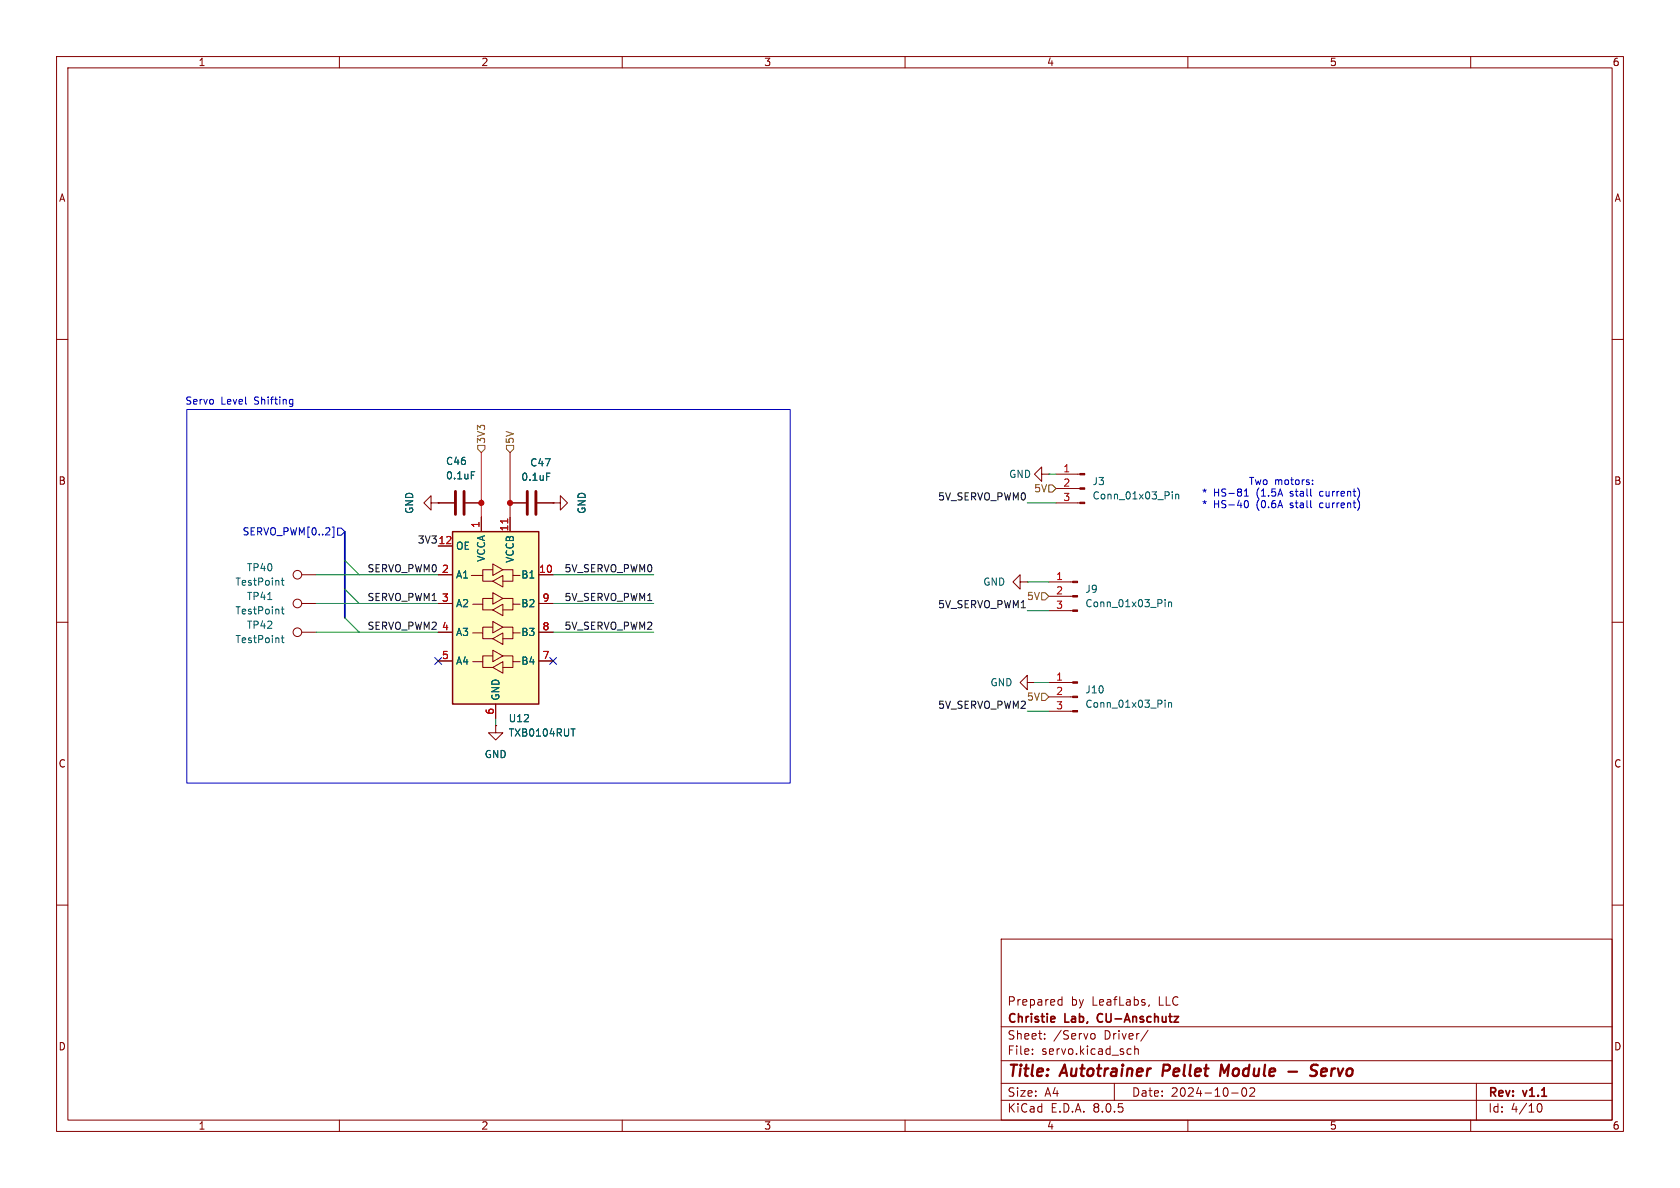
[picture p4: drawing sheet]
<svg xmlns="http://www.w3.org/2000/svg" width="297mm" height="210mm" viewBox="0 0 297 210" stroke-linecap="round" stroke-linejoin="round" font-family="sans-serif">
<g fill="none" stroke="#840000" stroke-width=".18">
<path d="M10 10h277v190h-277zM12 12h273v186h-273zM60 10v2M110 10v2M160 10v2M210 10v2M260 10v2M10 60h2M285 60h2M76.2 88.9v-1.3l-1.3 1.3 1.3 1.3v-1.3h1.3M77.5 88.9h.1M10 110h2"/>
<path d="M285 110h2M87.6 128.3v1.2h1.3l-1.3 1.3-1.2-1.3h1.2M87.6 128.3h.1M181.6 120.7v-1.3l-1.3 1.3 1.3 1.2v-1.2h1.3M182.9 120.7h.1M185.4 125.7h4.2M185.4 123.2h4.2M185.4 120.7h4.2M10 160h2M285 160h2M177 166h108v32h-108zM187.2 177.6h.5"/>
<path d="M187.2 176.8h.5M187.7 176.2v1.5M203.2 177.6l-.2 .3M60 198v2M110 198v2M160 198v2M177 194.5h108M177 191.5h108M177 187.5h108M177 181.5h108M182.5 186.3v.1M182.5 185.5v.1"/>
<path d="M184.7 183.6v.1M184.7 182.8v.1M192.9 182.8l.4-.1 .3 .3v.4l-.1 .2-.4 .1-.2-.1M197 191.5v3M199.5 185.4l.5 .1M200 186.3l-.5 .1M200.6 185.5l.2-.1 .4 .1v.9M200.6 184.9v1.5M203 182.1l-1.3 2M210 198v2M217.7 193.2h1.2M219.7 192.4l.2-.1a.81 .81 0 0 1 .6 .6 .81 .81 0 0 1-.3 .8l-.2 .1a.81 .81 0 0 1-.3-1.4z"/>
<path d="M221 192.4l.5-.1 .2 .1 .1 .3-.9 1.1h.9M260 198v2M261 191.5v6.5M271.7 195.7l.2-.5 .2-.1a.8 .8 0 0 1 .5 .7 .8 .8 0 0 1-.5 .8l-.2-.1-.2-.5"/>
</g>
<path d="M205.7 188.2l-.2 2M217.3 188.2l-.9 1.4-.5-1.4-.2 2M227.8 189.4h1.5M233 188.3a.85 .85 0 0 0-1.1 .1 .45 .45 0 0 0 .2 .8l.4 .1a.49 .49 0 0 1 .3 .5 .49 .49 0 0 1-.5 .4l-.7-.1M234.3 188.9l-.6 .1-.2 .9 .3 .3 .6-.1M234.6 189.4l-1 .1" fill="none" stroke="#840000" stroke-width=".4"/>
<path d="M186.4 179.8l.1 .2-.7 .2M194.1 179.4l-.1 .4 .1 .7" fill="none" stroke="#840000" stroke-width=".3"/>
<g fill="#840000" stroke="#840000" stroke-width=".18">
<path d="M189.6 125.6h.9v.3h-.9z"/>
<path d="M189.6 123.1h.9v.2h-.9z"/>
<path d="M189.6 120.5h.9v.3h-.9z"/>
</g>
<path d="M206 123.8v.1M206 124.2v.8M206.6 124.2v.8M206.6 124.3l.2-.1 .3 .1v.7" fill="none" stroke="#006464" stroke-width=".18"/>
<path d="M80 94h15.2v30.5h-15.2z" fill="#ffffc2"/>
<path d="M80 94h15.2v30.5h-15.2z" fill="none" stroke="#840000" stroke-width=".25"/>
<g fill="none" stroke="#840000" stroke-width=".18">
<path d="M77.5 88.9h.1M77.5 96.5h2.5M77.5 88.9h2.8M82.3 88.9h2.8M85.1 91.4v2.6M87.1 99.7l1.8 1-1.8 1zM90.2 91.4v2.6M90.2 88.9h2.8M95 88.9h2.8M97.8 88.9h1.3v1.3l1.2-1.3-1.2-1.3v1.3M97.8 88.9h.1M184.1 83.8v-1.2l-1.2 1.2 1.2 1.3v-1.3h1.3"/>
<path d="M185.4 83.8h.1M186.7 88.9h4.2M186.7 86.4h4.2M186.7 83.8h4.2M53.3 101.6h2.6M53.3 106.7h2.6M53.3 111.8h2.6M77.5 101.6h2.5M77.5 106.7h2.5M77.5 111.8h2.5M77.5 116.8h2.5M83.3 101.7h2v1h1.8"/>
<path d="M83.6 117h1.7v1h1.8M83.6 111.9h1.7v1h1.8M83.6 106.8h1.7v1h1.8M87.1 116h-1.8v1M87.1 110.9h-1.8v1M87.1 105.8h-1.8v1M87.1 100.7h-1.8v1M87.1 118l1.8-1v2zM87.1 112.9l1.8-1v2zM87.1 107.8l1.8-1v2zM87.1 102.7l1.8-1v2.1zM87.1 114.9l1.8 1.1-1.8 1z"/>
<path d="M87.1 109.9l1.8 1-1.8 1zM87.1 104.8l1.8 1-1.8 1zM88.9 116h1.8v1h1.2M88.9 110.9h1.8v1h1.2M88.9 105.8h1.8v1h1.2M88.9 100.7h1.8v1h1.2M90.7 117v1h-1.8M90.7 111.9v1h-1.8M90.7 106.8v1h-1.8M90.7 101.7v1h-1.8M95.2 101.6h2.6M95.2 106.7h2.6"/>
<path d="M95.2 111.8h2.6M95.2 116.8h2.6M180.3 102.9v-1.3l-1.2 1.3 1.2 1.2v-1.2h1.3M181.6 102.9h.1M185.4 108h4.2M185.4 105.4h4.2M185.4 102.9h4.2M87.6 128.3h.1M87.6 124.5v2.5"/>
<circle cx="52.6" cy="101.6" r=".76"/>
<circle cx="52.6" cy="111.8" r=".76"/>
<circle cx="52.6" cy="106.7" r=".76"/>
</g>
<path d="M89.8 91.7v.8" fill="none" stroke="#a90000" stroke-width=".18"/>
<g fill="none" stroke="#006464" stroke-width=".18">
<path d="M83.3 83.4h.6M96.6 83.6h.6M207.2 86.9v.2M207.2 87.4v.8M207.8 87.4v.8M207.8 87.5l.2-.1h.3l.1 .8M47.3 106h.8M49.7 112.8h.5M49.7 102.6h.5M49.7 107.7h.5M49.9 102.2v1.1l.3 .1M49.9 107.3v1l.3 .2"/>
<path d="M49.9 112.3v1.1l.3 .2M206 106v.1M206 106.4v.9M206.6 106.4v.9M206.6 106.5l.2-.1 .3 .1v.8M100.9 128.8h.8"/>
</g>
<g fill="#840000" stroke="#840000" stroke-width=".18">
<path d="M189.6 107.8h.9v.3h-.9z"/>
<path d="M189.6 105.3h.9v.2h-.9z"/>
<path d="M189.6 102.7h.9v.3h-.9z"/>
<path d="M190.9 88.8h.9v.2h-.9z"/>
<path d="M190.9 86.2h.9v.3h-.9z"/>
<path d="M190.9 83.7h.9v.2h-.9z"/>
</g>
<path d="M80.5 86.9v4M82 86.9v4M93.2 86.9v4M94.7 86.9v4" fill="none" stroke="#840000" stroke-width=".51"/>
<path d="M84.5 78.7h1.2v.7l-.6 .6-.6-.6zM89.5 78.7h1.3v.7l-.6 .6-.7-.6zM185.4 85.7h.7l.6 .7-.6 .6h-.7zM184.1 104.8h.7l.6 .6-.6 .6h-.7zM184.1 122.6h.7l.6 .6-.6 .6h-.7z" fill="none" stroke="#725600" stroke-width=".18"/>
<path d="M58.7 93.2h.3v1.8h-.3M59.7 93.3h.6l.7 .7-.7 .6h-.6zM76.9 116.2l1.2 1.2M78.1 116.2l-1.2 1.2M97.2 116.2l1.2 1.2M98.4 116.2l-1.2 1.2" fill="none" stroke="#000084" stroke-width=".18"/>
<path d="M33 72.4h106.7v66h-106.7zM51.4 70.6l.4 .1M51.8 70.6v1l-.2 .2-.3 .1M51.8 71.4h-.4M220 87.7h.7M220 86.8l.3-.4v1.3M220 88.7l.3-.2a.68 .68 0 0 1 .4 .6 .68 .68 0 0 1-.4 .7l-.3-.3M232 85.5v.2M232 84.9v.1M240.3 86.8v.8M240.3 88.8v.9" fill="none" stroke="#0000c2" stroke-width=".18"/>
<path d="M61 94v15.2" fill="none" stroke="#000084" stroke-width=".3"/>
<g fill="none" stroke="#009600" stroke-width=".18">
<path d="M61 99.1l2.5 2.5M181.6 88.9h5.1M185.4 83.8h1.3M55.9 111.8h21.6M55.9 106.7h21.6M55.9 101.6h21.6M61 104.1l2.5 2.6M61 109.2l2.5 2.6M97.8 111.8h17.8M97.8 106.7h17.8M97.8 101.6h17.8M181.6 102.9h3.8"/>
<path d="M181.6 108h3.8M87.6 127v1.3M181.6 125.7h3.8M182.9 120.7h2.5"/>
</g>
<path d="M85.1 80v11.4M90.2 80v11.4" fill="none" stroke="#f00" stroke-width=".18"/>
<g fill="#f00" stroke="#f00" stroke-width=".18">
<circle cx="90.2" cy="88.9" r=".46"/>
<circle cx="85.1" cy="88.9" r=".46"/>
</g>
<g font-size="2.8" fill="#840000">
<text x="178" y="190.9">Title:</text>
<text x="187.7" y="190.9">Autotrainer</text>
<text x="206.4" y="190.9">Pellet</text>
<text x="217.4" y="190.9">Module</text>
<text x="235" y="190.9">Servo</text>
</g>
<g font-size="2.1" fill="#840000">
<text x="178" y="178">Prepared</text>
<text x="189.3" y="178">by</text>
<text x="193.1" y="178">LeafLabs,</text>
<text x="205" y="178">LLC</text>
<text x="178" y="184">Sheet:</text>
<text x="178" y="181.2">Christie</text>
<text x="186.2" y="184">/Servo</text>
<text x="188.3" y="181.2">Lab,</text>
<text x="194.7" y="181.2">CU-Anschutz</text>
<text x="195.2" y="184">Driver/</text>
<text x="178" y="186.7">File:</text>
<text x="184.1" y="186.7">servo.kicad_sch</text>
<text x="178" y="196.9">KiCad</text>
<text x="178" y="194.1">Size:</text>
<text x="184.7" y="194.1">A4</text>
<text x="185.7" y="196.9">E.D.A.</text>
<text x="193.3" y="196.9">8.0.5</text>
<text x="200" y="194.1">Date:</text>
<text x="207" y="194.1">2024-10-02</text>
<text x="263" y="194.3">Rev:</text>
<text x="263" y="196.9">Id:</text>
<text x="267.1" y="196.9">4/10</text>
<text x="269.4" y="194.3">v1.1</text>
</g>
<g font-size="1.8" fill="#840000">
<text x="35" y="11.9">1</text>
<text x="85" y="11.9">2</text>
<text x="135" y="11.9">3</text>
<text x="185" y="11.9">4</text>
<text x="235" y="11.9">5</text>
<text x="285" y="11.9">6</text>
<text x="10.3" y="35.9">A</text>
<text x="285.3" y="35.9">A</text>
<text x="10.3" y="85.9">B</text>
<text x="285.3" y="85.9">B</text>
<text x="10.3" y="135.9">C</text>
<text x="285.3" y="135.9">C</text>
<text x="10.3" y="185.9">D</text>
<text x="285.3" y="185.9">D</text>
<text x="35" y="199.9">1</text>
<text x="85" y="199.9">2</text>
<text x="135" y="199.9">3</text>
<text x="185" y="199.9">4</text>
<text x="235" y="199.9">5</text>
<text x="285" y="199.9">6</text>
</g>
<g font-size="1.8" fill="#0000c2">
<text x="32.7" y="71.7">Servo</text>
<text x="39" y="71.7">Level</text>
<text x="45.1" y="71.7">Shifting</text>
<text x="212.4" y="88">*</text>
<text x="214.5" y="88">HS-81</text>
<text x="220.7" y="85.9">Two</text>
<text x="222.2" y="88">(1.5A</text>
<text x="225.3" y="85.9">motors:</text>
<text x="228.3" y="88">stall</text>
<text x="233.8" y="88">current)</text>
<text x="212.4" y="90">*</text>
<text x="214.5" y="90">HS-40</text>
<text x="222.2" y="90">(0.6A</text>
<text x="228.3" y="90">stall</text>
<text x="233.8" y="90">current)</text>
</g>
<g font-size="1.8" fill="#006464">
<text x="78.7" y="82.4">C46</text>
<text x="93.6" y="82.7">C47</text>
<text x="78.7" y="84.9">0.1uF</text>
<text x="92.1" y="85.2">0.1uF</text>
<text x="178.3" y="84.7">GND</text>
<text x="193" y="86">J3</text>
<text x="193" y="88.5">Conn_01x03_Pin</text>
<text x="73.3" y="90.9" transform="rotate(-90 73.3 90.9)">GND</text>
<text x="103.7" y="90.9" transform="rotate(-90 103.7 90.9)">GND</text>
<text x="43.5" y="101.2">TP40</text>
<text x="80.5" y="97.4">OE</text>
<text x="86" y="99.4" transform="rotate(-90 86 99.4)">VCCA</text>
<text x="91" y="99.6" transform="rotate(-90 91 99.6)">VCCB</text>
<text x="41.5" y="103.7">TestPoint</text>
<text x="43.5" y="106.3">TP41</text>
<text x="80.5" y="102.5">A1</text>
<text x="80.5" y="107.5">A2</text>
<text x="92.1" y="102.5">B1</text>
<text x="92.1" y="107.5">B2</text>
<text x="173.7" y="103.7">GND</text>
<text x="191.8" y="105">J9</text>
<text x="191.8" y="107.5">Conn_01x03_Pin</text>
<text x="41.5" y="113.9">TestPoint</text>
<text x="41.5" y="108.8">TestPoint</text>
<text x="43.5" y="111.4">TP42</text>
<text x="80.5" y="112.6">A3</text>
<text x="92.1" y="112.6">B3</text>
<text x="80.5" y="117.7">A4</text>
<text x="92.1" y="117.7">B4</text>
<text x="88.5" y="124" transform="rotate(-90 88.5 124)">GND</text>
<text x="175" y="121.5">GND</text>
<text x="191.8" y="125.3">Conn_01x03_Pin</text>
<text x="191.8" y="122.8">J10</text>
<text x="89.8" y="127.9">U12</text>
<text x="89.8" y="130.4">TXB0104RUT</text>
<text x="85.6" y="134.2">GND</text>
</g>
<g font-size="1.8" fill="#725600">
<text x="86" y="78.5" transform="rotate(-90 86 78.5)">3V3</text>
<text x="91" y="78.5" transform="rotate(-90 91 78.5)">5V</text>
<text x="182.7" y="87.2">5V</text>
<text x="181.5" y="106.3">5V</text>
</g>
<g font-size="1.8" fill="#a90000">
<text x="187.9" y="83.6">1</text>
<text x="187.9" y="86.1">2</text>
<text x="187.9" y="88.6">3</text>
<text x="84.8" y="93.4" transform="rotate(-90 84.8 93.4)">1</text>
<text x="89.9" y="94" transform="rotate(-90 89.9 94)">11</text>
<text x="77.4" y="96.3">12</text>
<text x="78" y="101.3">2</text>
<text x="95.2" y="101.3">10</text>
<text x="78" y="106.4">3</text>
<text x="95.8" y="106.4">9</text>
<text x="186.6" y="102.6">1</text>
<text x="186.6" y="105.2">2</text>
<text x="186.6" y="107.7">3</text>
<text x="78" y="111.5">4</text>
<text x="95.8" y="111.5">8</text>
<text x="78" y="116.6">5</text>
<text x="95.8" y="116.6">7</text>
<text x="186.6" y="120.4">1</text>
<text x="186.6" y="122.9">2</text>
<text x="186.6" y="125.5">3</text>
<text x="87.4" y="126.4" transform="rotate(-90 87.4 126.4)">6</text>
</g>
<g font-size="1.8" fill="#0f0f0f">
<text x="165.7" y="88.6">5V_SERVO_PWM0</text>
<text x="64.9" y="101.3">SERVO_PWM0</text>
<text x="73.8" y="96.2">3V3</text>
<text x="99.7" y="101.3">5V_SERVO_PWM0</text>
<text x="64.9" y="106.3">SERVO_PWM1</text>
<text x="99.7" y="106.3">5V_SERVO_PWM1</text>
<text x="165.7" y="107.6">5V_SERVO_PWM1</text>
<text x="64.9" y="111.4">SERVO_PWM2</text>
<text x="99.7" y="111.4">5V_SERVO_PWM2</text>
<text x="165.7" y="125.4">5V_SERVO_PWM2</text>
<text x="181.5" y="124.1">5V</text>
</g>
<text font-size="1.8" fill="#000084" x="42.8" y="94.8">SERVO_PWM[0..2]</text>
</svg>
